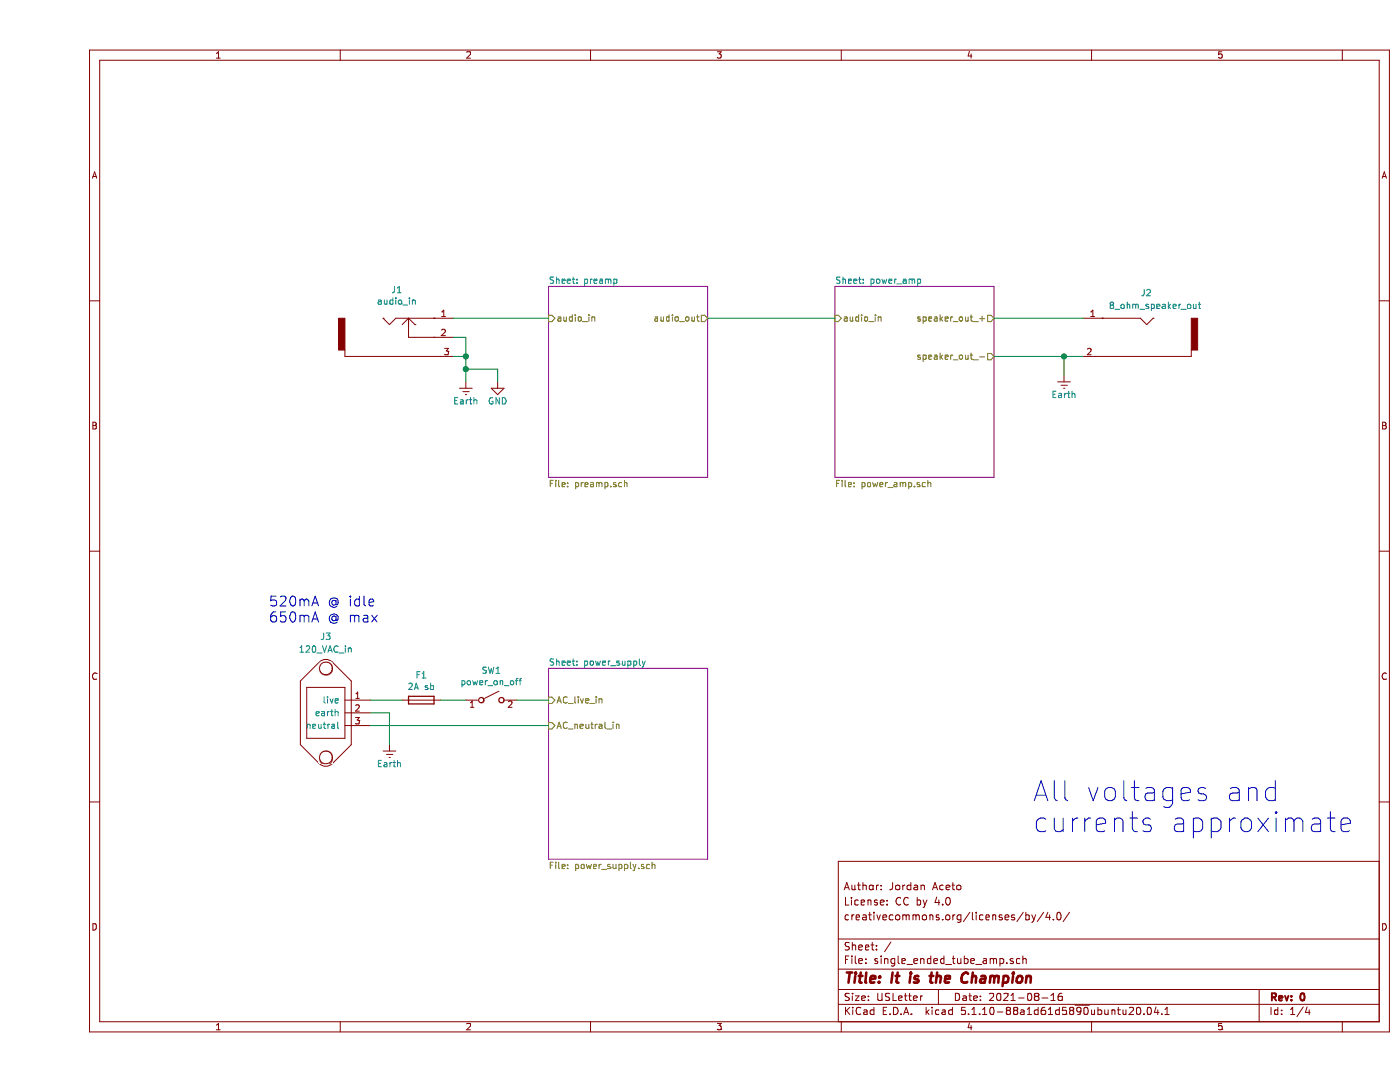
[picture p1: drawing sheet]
EESchema Schematic File Version 4
EELAYER 30 0
EELAYER END
$Descr USLetter 11000 8500
encoding utf-8
Sheet 1 4
Title "It is the Champion"
Date "2021-08-16"
Rev "0"
Comp ""
Comment1 "creativecommons.org/licenses/by/4.0/"
Comment2 "License: CC by 4.0"
Comment3 "Author: Jordan Aceto"
Comment4 ""
$EndDescr
$Sheet
S 4000 2250 1250 1500
U 6111610F
F0 "preamp" 50
F1 "preamp.sch" 50
F2 "audio_in" I L 4000 2500 50 
F3 "audio_out" O R 5250 2500 50 
$EndSheet
$Sheet
S 6250 2250 1250 1500
U 61116994
F0 "power_amp" 50
F1 "power_amp.sch" 50
F2 "audio_in" I L 6250 2500 50 
F3 "speaker_out_+" O R 7500 2500 50 
F4 "speaker_out_-" O R 7500 2800 50 
$EndSheet
$Sheet
S 4000 5250 1250 1500
U 61116F52
F0 "power_supply" 50
F1 "power_supply.sch" 50
F2 "AC_live_in" I L 4000 5500 50 
F3 "AC_neutral_in" I L 4000 5700 50 
$EndSheet
$Comp
L custom_parts:iec_power_entry J3
U 1 1
P 2250 5600
F 0 "J3" V 1650 5600 50  0000 C CNN
F 1 "120_VAC_in" V 1750 5600 50  0000 C CNN
F 2 "" V 2250 5600 50  0001 C CNN
F 3 "" V 2250 5600 50  0001 C CNN
	1    2250 5600
	0    -1   1    0   
$EndComp
$Comp
L Device:Fuse F1
U 1 1
P 3000 5500
F 0 "F1" V 2803 5500 50  0000 C CNN
F 1 "2A sb" V 2894 5500 50  0000 C CNN
F 2 "" V 2930 5500 50  0001 C CNN
F 3 "~" H 3000 5500 50  0001 C CNN
	1    3000 5500
	0    1    1    0   
$EndComp
Wire Wire Line
	2600 5500 2850 5500
Wire Wire Line
	3150 5500 3350 5500
$Comp
L power:Earth #PWR02
U 1 1
P 2750 5850
F 0 "#PWR02" H 2750 5600 50  0001 C CNN
F 1 "Earth" H 2750 5700 50  0000 C CNN
F 2 "" H 2750 5850 50  0001 C CNN
F 3 "~" H 2750 5850 50  0001 C CNN
	1    2750 5850
	1    0    0    -1  
$EndComp
Wire Wire Line
	2750 5850 2750 5600
Wire Wire Line
	2750 5600 2600 5600
Wire Wire Line
	7500 2500 8200 2500
$Comp
L custom_parts:audio_jack_switch J1
U 1 1
P 2800 2650
F 0 "J1" H 2808 3025 50  0000 C CNN
F 1 "audio_in" H 2808 2934 50  0000 C CNN
F 2 "" H 2800 2700 50  0000 C CNN
F 3 "" H 2800 2700 50  0000 C CNN
	1    2800 2650
	1    0    0    -1  
$EndComp
Wire Wire Line
	3250 2500 4000 2500
$Comp
L power:GND #PWR03
U 1 1
P 3600 3000
F 0 "#PWR03" H 3600 2750 50  0001 C CNN
F 1 "GND" H 3600 2850 50  0000 C CNN
F 2 "" H 3600 3000 50  0001 C CNN
F 3 "" H 3600 3000 50  0001 C CNN
	1    3600 3000
	1    0    0    -1  
$EndComp
Wire Wire Line
	3350 3000 3350 2900
Wire Wire Line
	3350 2800 3250 2800
Wire Wire Line
	3250 2650 3350 2650
Wire Wire Line
	3350 2650 3350 2800
Connection ~ 3350 2800
Wire Wire Line
	5250 2500 6250 2500
Wire Wire Line
	3750 5500 4000 5500
Wire Wire Line
	4000 5700 2600 5700
$Comp
L power:Earth #PWR0101
U 1 1
P 3350 3000
F 0 "#PWR0101" H 3350 2750 50  0001 C CNN
F 1 "Earth" H 3350 2850 50  0000 C CNN
F 2 "" H 3350 3000 50  0001 C CNN
F 3 "~" H 3350 3000 50  0001 C CNN
	1    3350 3000
	1    0    0    -1  
$EndComp
Wire Wire Line
	8050 2950 8050 2800
Connection ~ 8050 2800
Wire Wire Line
	8050 2800 7500 2800
Text Notes 1800 4900 0    79   ~ 0
520mA @ idle\n650mA @ max
Text Notes 7800 6550 0    157  ~ 0
All voltages and \ncurrents approximate
Wire Wire Line
	8050 2800 8200 2800
$Comp
L custom_parts:audio_jack J2
U 1 1
P 8650 2650
F 0 "J2" H 8650 3000 50  0000 R CNN
F 1 "8_ohm_speaker_out" H 8900 2900 50  0000 R CNN
F 2 "" H 8650 2700 50  0000 C CNN
F 3 "" H 8650 2700 50  0000 C CNN
	1    8650 2650
	-1   0    0    -1  
$EndComp
Wire Wire Line
	3600 3000 3600 2900
Wire Wire Line
	3600 2900 3350 2900
Connection ~ 3350 2900
Wire Wire Line
	3350 2900 3350 2800
$Comp
L power:Earth #PWR07
U 1 1
P 8050 2950
F 0 "#PWR07" H 8050 2700 50  0001 C CNN
F 1 "Earth" H 8050 2800 50  0000 C CNN
F 2 "" H 8050 2950 50  0001 C CNN
F 3 "~" H 8050 2950 50  0001 C CNN
	1    8050 2950
	1    0    0    -1  
$EndComp
$Comp
L Switch:SW_SPST SW1
U 1 1
P 3550 5500
F 0 "SW1" H 3550 5735 50  0000 C CNN
F 1 "power_on_off" H 3550 5644 50  0000 C CNN
F 2 "" H 3550 5500 50  0001 C CNN
F 3 "~" H 3550 5500 50  0001 C CNN
	1    3550 5500
	1    0    0    -1  
$EndComp
$EndSCHEMATC
